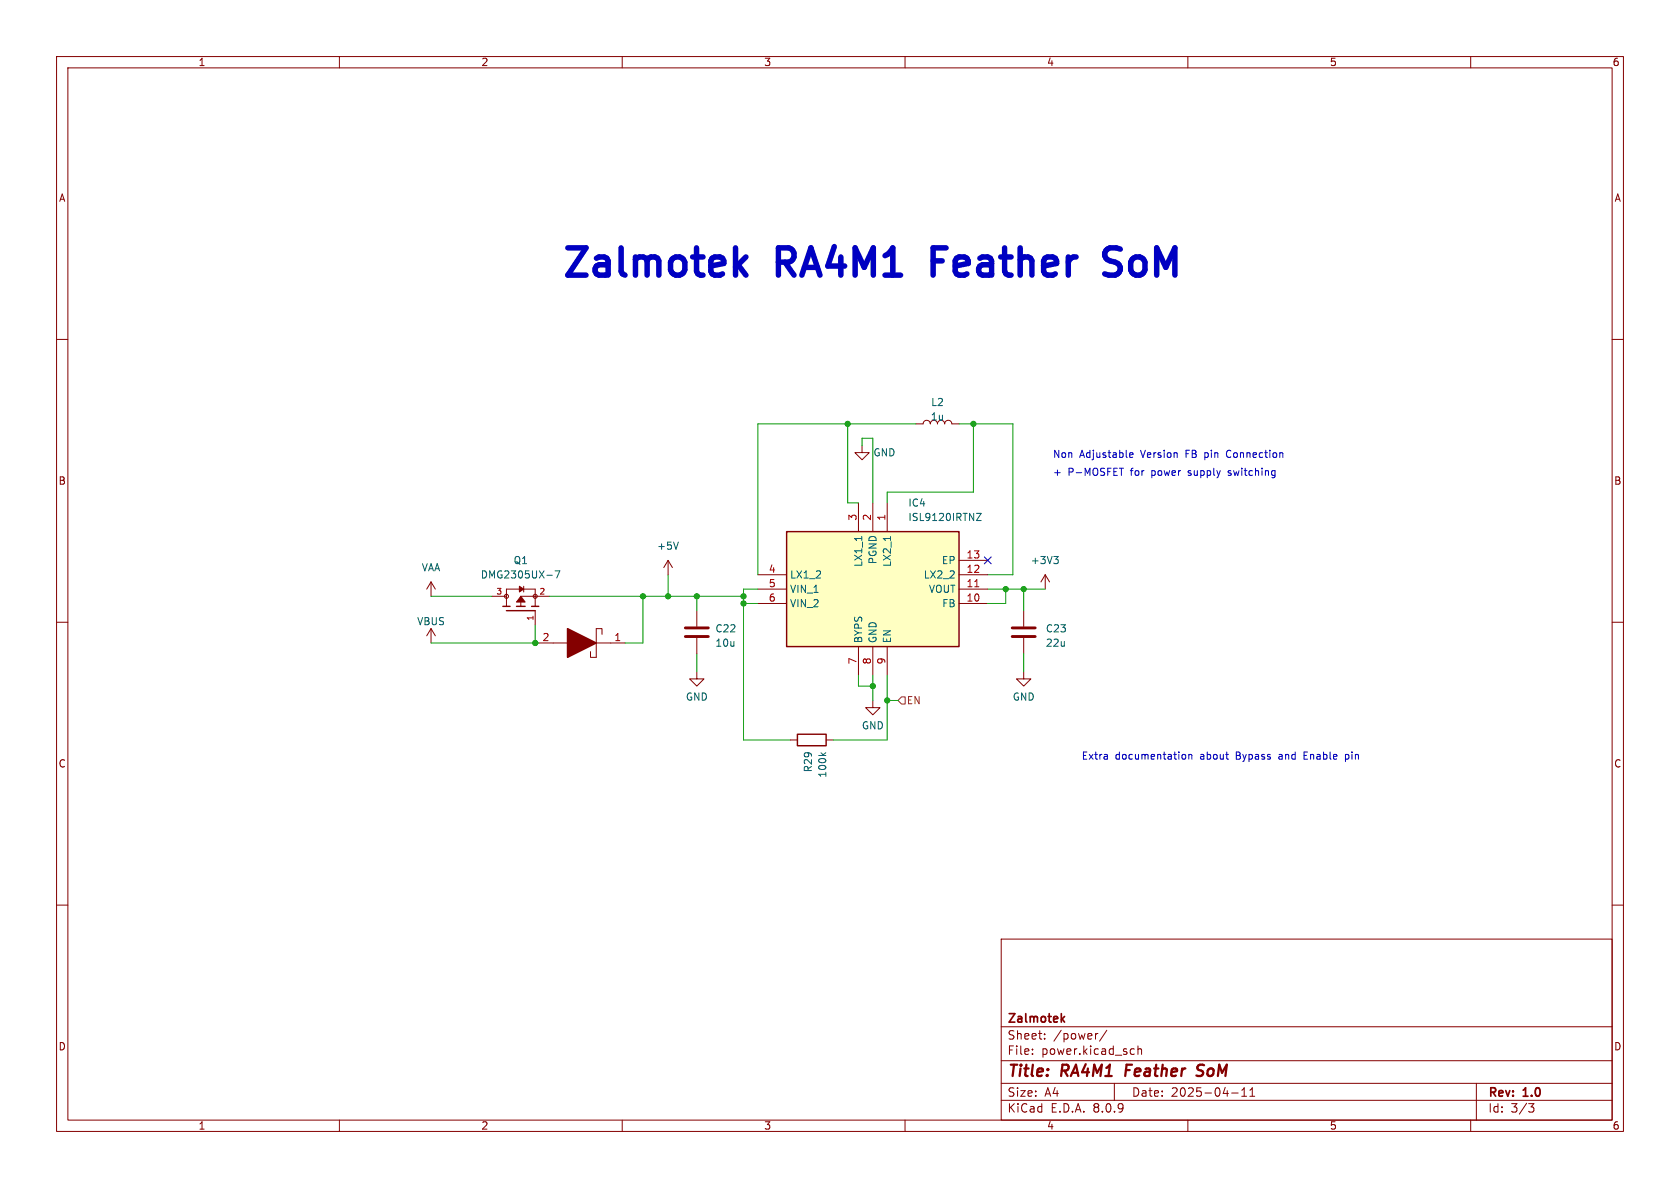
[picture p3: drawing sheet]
<svg xmlns="http://www.w3.org/2000/svg" width="297mm" height="210mm" viewBox="0 0 297 210" stroke-linecap="round" stroke-linejoin="round" font-family="sans-serif">
<g fill="none" stroke="#840000" stroke-width=".18">
<path d="M10 10h277v190h-277zM12 12h273v186h-273zM60 10v2M110 10v2M160 10v2M210 10v2M260 10v2M10 60h2M161.9 74.9h1.3a.64 .64 0 0 1 .6-.6 .64 .64 0 0 1 .7 .6M165.7 74.9a.64 .64 0 0 1 .7-.6 .64 .64 0 0 1 .6 .6 .64 .64 0 0 1 .6-.6 .64 .64 0 0 1 .7 .6h1.2M285 60h2M10 110h2"/>
<path d="M76.2 111.1l-.8 1.3M76.2 102.9v2.5M76.2 111.1v2.6M76.2 111.1l.8 1.3M76.2 102.9l-.8 1.2M76.2 102.9l.8 1.2M87 105.4h2.5M89.5 107.2v-3.1h5.1v3.1M92.6 103.6v1M94.6 108v2.5M95.2 113.7h5.1M97.2 105.4h-5.1v1.8"/>
<path d="M105.4 113.7h5.1M106.4 112.1v-1h-1v5.1h-1v-1M123.2 118.7v1.3h1.3l-1.3 1.3-1.3-1.3h1.3M123.2 108v2.7M123.2 112.8v2.8M181 118.7v1.3h1.2l-1.2 1.3-1.3-1.3h1.3M181 108v2.7M181 112.8v2.8M184.8 101.6l-.8 1.3M184.8 101.6v2.5M184.8 101.6l.7 1.3M285 110h2"/>
<path d="M139.7 130.8h1.3M146 130.8h1.3M154.3 123.8v1.3h1.3l-1.3 1.3-1.3-1.3h1.3M10 160h2M177 166h108v32h-108zM285 160h2M60 198v2M110 198v2M160 198v2M177 194.5h108M177 191.5h108M177 187.5h108"/>
<path d="M177 181.5h108M182.5 186.3v.1M182.5 185.5v.1M184.7 183.6v.1M184.7 182.8v.1M194.1 182.7l-.3 .1M195.7 182.1l-1.3 2M197 191.5v3M200.1 185.4l.4 .1M200.5 186.3l-.4 .1M201.2 185.5l.2-.1 .3 .1 .1 .9M201.2 184.9v1.5"/>
<path d="M210 198v2M217.7 193.2h1.2M219.5 193.8h.9M219.5 192.7l.5-.4v1.5M221 193.8h.8M221 192.7l.4-.4v1.5M260 198v2M261 191.5v6.5M270.2 195.1h1l-.5 .6 .4 .1 .1 .5-.3 .3h-.4"/>
<circle cx="89.5" cy="105.4" r=".36"/>
<circle cx="94.6" cy="105.4" r=".36"/>
</g>
<path d="M199.2 188.2l-.3 2M212.6 190a.85 .85 0 0 1-1.1 .1M212.6 188.2l-.7 .1a.46 .46 0 0 0-.2 .5 .46 .46 0 0 0 .3 .4l.6 .2" fill="none" stroke="#840000" stroke-width=".4"/>
<path d="M188.2 179.7l-.6 .6M187.8 180.1l.4 .6" fill="none" stroke="#840000" stroke-width=".3"/>
<path d="M186.3 98.4h.8l-.4 .5M186.8 98.9l.3 .2v.3l-.3 .2M96.7 101.7h.9M98.1 100.9h.9l-.6 1.3M145.1 133.1l.5 .5M146 133.1l-.5 .3" fill="none" stroke="#006464" stroke-width=".18"/>
<path d="M88.9 107.2h1.3M89.5 108h5.1M91.3 107.2h1.5M94 107.2h1.2M141 129.8h5v2h-5z" fill="none" stroke="#840000" stroke-width=".25"/>
<path d="M100.3 111.1l5.1 2.6-5.1 2.5z" fill="#840000" stroke="#840000" stroke-width=".25"/>
<g fill="#840000" stroke="#840000" stroke-width=".18">
<path d="M92.1 105.4l.7 1h-1.5z"/>
<path d="M91.8 103.6l.8 .5-.8 .5z"/>
</g>
<path d="M121.2 112.5h4M121.2 111h4M178.9 112.5h4.1M178.9 111h4.1" fill="none" stroke="#840000" stroke-width=".51"/>
<path d="M139.1 94h30.4v20.3h-30.4z" fill="#ffffc2"/>
<path d="M139.1 94h30.4v20.3h-30.4z" fill="none" stroke="#840000" stroke-width=".25"/>
<g fill="none" stroke="#840000" stroke-width=".18">
<path d="M152.4 78.7v1.3h1.3l-1.3 1.3-1.3-1.3h1.3M118.1 99.1l-.8 1.2M118.1 99.1v2.5M118.1 99.1l.8 1.2M151.8 88.9v5.1M154.3 88.9v5.1M156.8 88.9v5.1M169.5 99.1h5.1M134 106.7h5.1M134 104.1h5.1M134 101.6h5.1M151.8 114.3v5.1"/>
<path d="M154.3 114.3v5.1M156.8 114.3v5.1M169.5 106.7h5.1M169.5 104.1h5.1M169.5 101.6h5.1"/>
</g>
<path d="M119.9 95.8l-.4 1.3M152.3 94.8v.8M157.4 94.8v.8M172.6 90.7h.9l-.9 1.3h.9" fill="none" stroke="#006464" stroke-width=".18"/>
<path d="M172.3 103.7h.8" fill="none" stroke="#a90000" stroke-width=".18"/>
<path d="M159.4 123.2h.6v1.3h-.6l-.7-.7z" fill="none" stroke="#725600" stroke-width=".18"/>
<path d="M130.5 46.8l1.4 1.8M131.9 45.4l-1.9 1.9M165 46.1h1.6M167.3 43.8h-2.3v4.8M195.3 48.4l.7 .2h1.1l.5-.2M198.1 44l-.7-.2h-1.2a1.17 1.17 0 0 0-.9 1.2 1.17 1.17 0 0 0 .9 1.1l1.4 .5" fill="none" stroke="#0000c2" stroke-width=".97"/>
<g fill="none" stroke="#0000c2" stroke-width=".18">
<path d="M217.1 79.7l-.3 .4 .3 .7M197.9 82.8h.7M199.7 80.4l.6-.1-.1-.2-.3-.1-.2 .2 .1 .6h.4M217.1 84h.1M217.3 83.2l-.2 .2 .2 .2M209.2 133.4h.3l.1 .2v.5l-.4 .1M210.2 133.5l.1-.1h.3l.1 .8M210.2 133.4v.8M230.5 133.5h.5M231.1 132.9h-.6v1.3h.6M237.9 134.1l.3 .1M237.9 133.4v1.2"/>
<path d="M238.2 133.4h-.3"/>
</g>
<g fill="none" stroke="#009600" stroke-width=".18">
<path d="M149.9 74.9v14h1.9M152.4 78.7v-1.2h1.9v11.4M161.9 74.9h-27.9v26.7M169.5 74.9h9.6v26.7h-4.5M172.1 74.9v12.1h-15.3v1.9M76.2 113.7h19M76.2 105.4h10.8M94.6 110.5v3.2M97.2 105.4h34.2M113.7 105.4v8.3h-3.2M118.1 101.6v3.8M123.2 105.4v2.6"/>
<path d="M123.2 115.6v3.1M131.4 106.7h2.6M134 104.1h-2.6v26.7h8.3M151.8 119.4v1.9h2.5M154.3 119.4v4.4M156.8 119.4v11.4h-9.5M174.6 104.1h10.2M177.8 104.1v2.6h-3.2M181 104.1v3.9M181 115.6v3.1M156.8 123.8h1.9"/>
</g>
<path d="M174 98.5l1.2 1.2M175.2 98.5l-1.2 1.2" fill="none" stroke="#000084" stroke-width=".18"/>
<g fill="#009600" stroke="#009600" stroke-width=".18">
<circle cx="118.1" cy="105.4" r=".46"/>
<circle cx="131.4" cy="106.7" r=".46"/>
<circle cx="123.2" cy="105.4" r=".46"/>
<circle cx="94.6" cy="113.7" r=".46"/>
<circle cx="154.3" cy="121.3" r=".46"/>
<circle cx="131.4" cy="105.4" r=".46"/>
<circle cx="113.7" cy="105.4" r=".46"/>
<circle cx="149.9" cy="74.9" r=".46"/>
<circle cx="181" cy="104.1" r=".46"/>
<circle cx="177.8" cy="104.1" r=".46"/>
<circle cx="156.8" cy="123.8" r=".46"/>
<circle cx="172.1" cy="74.9" r=".46"/>
</g>
<g font-size="6.7" fill="#0000c2">
<text x="99.1" y="49.3">Zalmotek</text>
<text x="137.8" y="49.3">RA4M1</text>
<text x="167" y="49.3">Feather</text>
<text x="199.5" y="49.3">SoM</text>
</g>
<g font-size="2.8" fill="#840000">
<text x="178" y="190.9">Title:</text>
<text x="187.7" y="190.9">RA4M1</text>
<text x="199.8" y="190.9">Feather</text>
<text x="213.3" y="190.9">SoM</text>
</g>
<g font-size="2.1" fill="#840000">
<text x="178" y="184">Sheet:</text>
<text x="178" y="181.2">Zalmotek</text>
<text x="186.2" y="184">/power/</text>
<text x="178" y="186.7">File:</text>
<text x="184.1" y="186.7">power.kicad_sch</text>
<text x="178" y="196.9">KiCad</text>
<text x="178" y="194.1">Size:</text>
<text x="184.7" y="194.1">A4</text>
<text x="185.7" y="196.9">E.D.A.</text>
<text x="193.3" y="196.9">8.0.9</text>
<text x="200" y="194.1">Date:</text>
<text x="207" y="194.1">2025-04-11</text>
<text x="263" y="194.3">Rev:</text>
<text x="263" y="196.9">Id:</text>
<text x="267.1" y="196.9">3/3</text>
<text x="269.4" y="194.3">1.0</text>
</g>
<g font-size="1.8" fill="#840000">
<text x="35" y="11.9">1</text>
<text x="85" y="11.9">2</text>
<text x="135" y="11.9">3</text>
<text x="185" y="11.9">4</text>
<text x="235" y="11.9">5</text>
<text x="285" y="11.9">6</text>
<text x="10.3" y="35.9">A</text>
<text x="285.3" y="35.9">A</text>
<text x="10.3" y="85.9">B</text>
<text x="285.3" y="85.9">B</text>
<text x="10.3" y="135.9">C</text>
<text x="285.3" y="135.9">C</text>
<text x="10.3" y="185.9">D</text>
<text x="285.3" y="185.9">D</text>
<text x="35" y="199.9">1</text>
<text x="85" y="199.9">2</text>
<text x="135" y="199.9">3</text>
<text x="185" y="199.9">4</text>
<text x="235" y="199.9">5</text>
<text x="285" y="199.9">6</text>
</g>
<g font-size="1.8" fill="#006464">
<text x="164.5" y="72">L2</text>
<text x="164.5" y="74.5">1u</text>
<text x="154.3" y="80.9">GND</text>
<text x="160.5" y="89.8">IC4</text>
<text x="160.5" y="92.3">ISL9120IRTNZ</text>
<text x="74.5" y="101.2">VAA</text>
<text x="90.7" y="99.9">Q1</text>
<text x="116.1" y="97.4">+5V</text>
<text x="152.6" y="100.3" transform="rotate(-90 152.6 100.3)">LX1_1</text>
<text x="155.2" y="99.8" transform="rotate(-90 155.2 99.8)">PGND</text>
<text x="157.7" y="100.3" transform="rotate(-90 157.7 100.3)">LX2_1</text>
<text x="166.4" y="99.9">EP</text>
<text x="182.1" y="99.9">+3V3</text>
<text x="84.9" y="102.5">DMG2305UX-7</text>
<text x="139.6" y="102.5">LX1_2</text>
<text x="139.6" y="105">VIN_1</text>
<text x="139.6" y="107.5">VIN_2</text>
<text x="163.2" y="102.5">LX2_2</text>
<text x="164.1" y="105">VOUT</text>
<text x="166.5" y="107.5">FB</text>
<text x="73.6" y="110.7">VBUS</text>
<text x="126.4" y="112">C22</text>
<text x="152.6" y="113.8" transform="rotate(-90 152.6 113.8)">BYPS</text>
<text x="155.2" y="113.8" transform="rotate(-90 155.2 113.8)">GND</text>
<text x="157.7" y="113.8" transform="rotate(-90 157.7 113.8)">EN</text>
<text x="184.8" y="112">C23</text>
<text x="126.4" y="114.5">10u</text>
<text x="184.8" y="114.5">22u</text>
<text x="121.2" y="124.1">GND</text>
<text x="178.9" y="124.1">GND</text>
<text x="152.3" y="129.1">GND</text>
<text x="143.7" y="136.6" transform="rotate(-90 143.7 136.6)">R29</text>
<text x="146.3" y="137.6" transform="rotate(-90 146.3 137.6)">100k</text>
</g>
<g font-size="1.8" fill="#0000c2">
<text x="186.1" y="81">Non</text>
<text x="190.9" y="81">Adjustable</text>
<text x="201.8" y="81">Version</text>
<text x="209.9" y="81">FB</text>
<text x="213.4" y="81">pin</text>
<text x="217.5" y="81">Connection</text>
<text x="186.1" y="84.2">+</text>
<text x="188.8" y="84.2">P-MOSFET</text>
<text x="200" y="84.2">for</text>
<text x="203.8" y="84.2">power</text>
<text x="210.5" y="84.2">supply</text>
<text x="217.8" y="84.2">switching</text>
<text x="191.1" y="134.4">Extra</text>
<text x="197.1" y="134.4">documentation</text>
<text x="212.3" y="134.4">about</text>
<text x="218.8" y="134.4">Bypass</text>
<text x="226.5" y="134.4">and</text>
<text x="231.2" y="134.4">Enable</text>
<text x="238.7" y="134.4">pin</text>
</g>
<g font-size="1.8" fill="#a90000">
<text x="151.5" y="92.1" transform="rotate(-90 151.5 92.1)">3</text>
<text x="154.1" y="92.1" transform="rotate(-90 154.1 92.1)">2</text>
<text x="156.6" y="92.1" transform="rotate(-90 156.6 92.1)">1</text>
<text x="135.8" y="101.3">4</text>
<text x="170.8" y="101.3">12</text>
<text x="170.8" y="98.8">13</text>
<text x="135.8" y="103.9">5</text>
<text x="135.8" y="106.4">6</text>
<text x="170.8" y="106.4">10</text>
<text x="170.8" y="103.9">11</text>
<text x="95.8" y="113.4">2</text>
<text x="108.5" y="113.4">1</text>
<text x="151.5" y="117.5" transform="rotate(-90 151.5 117.5)">7</text>
<text x="154.1" y="117.5" transform="rotate(-90 154.1 117.5)">8</text>
<text x="156.6" y="117.5" transform="rotate(-90 156.6 117.5)">9</text>
</g>
<text font-size="1.8" fill="#725600" x="160.2" y="124.7">EN</text>
<g font-size="1.4" fill="#a90000">
<text x="87.7" y="105.2">3</text>
<text x="95.3" y="105.2">2</text>
<text x="94.4" y="109.8" transform="rotate(-90 94.4 109.8)">1</text>
</g>
</svg>
